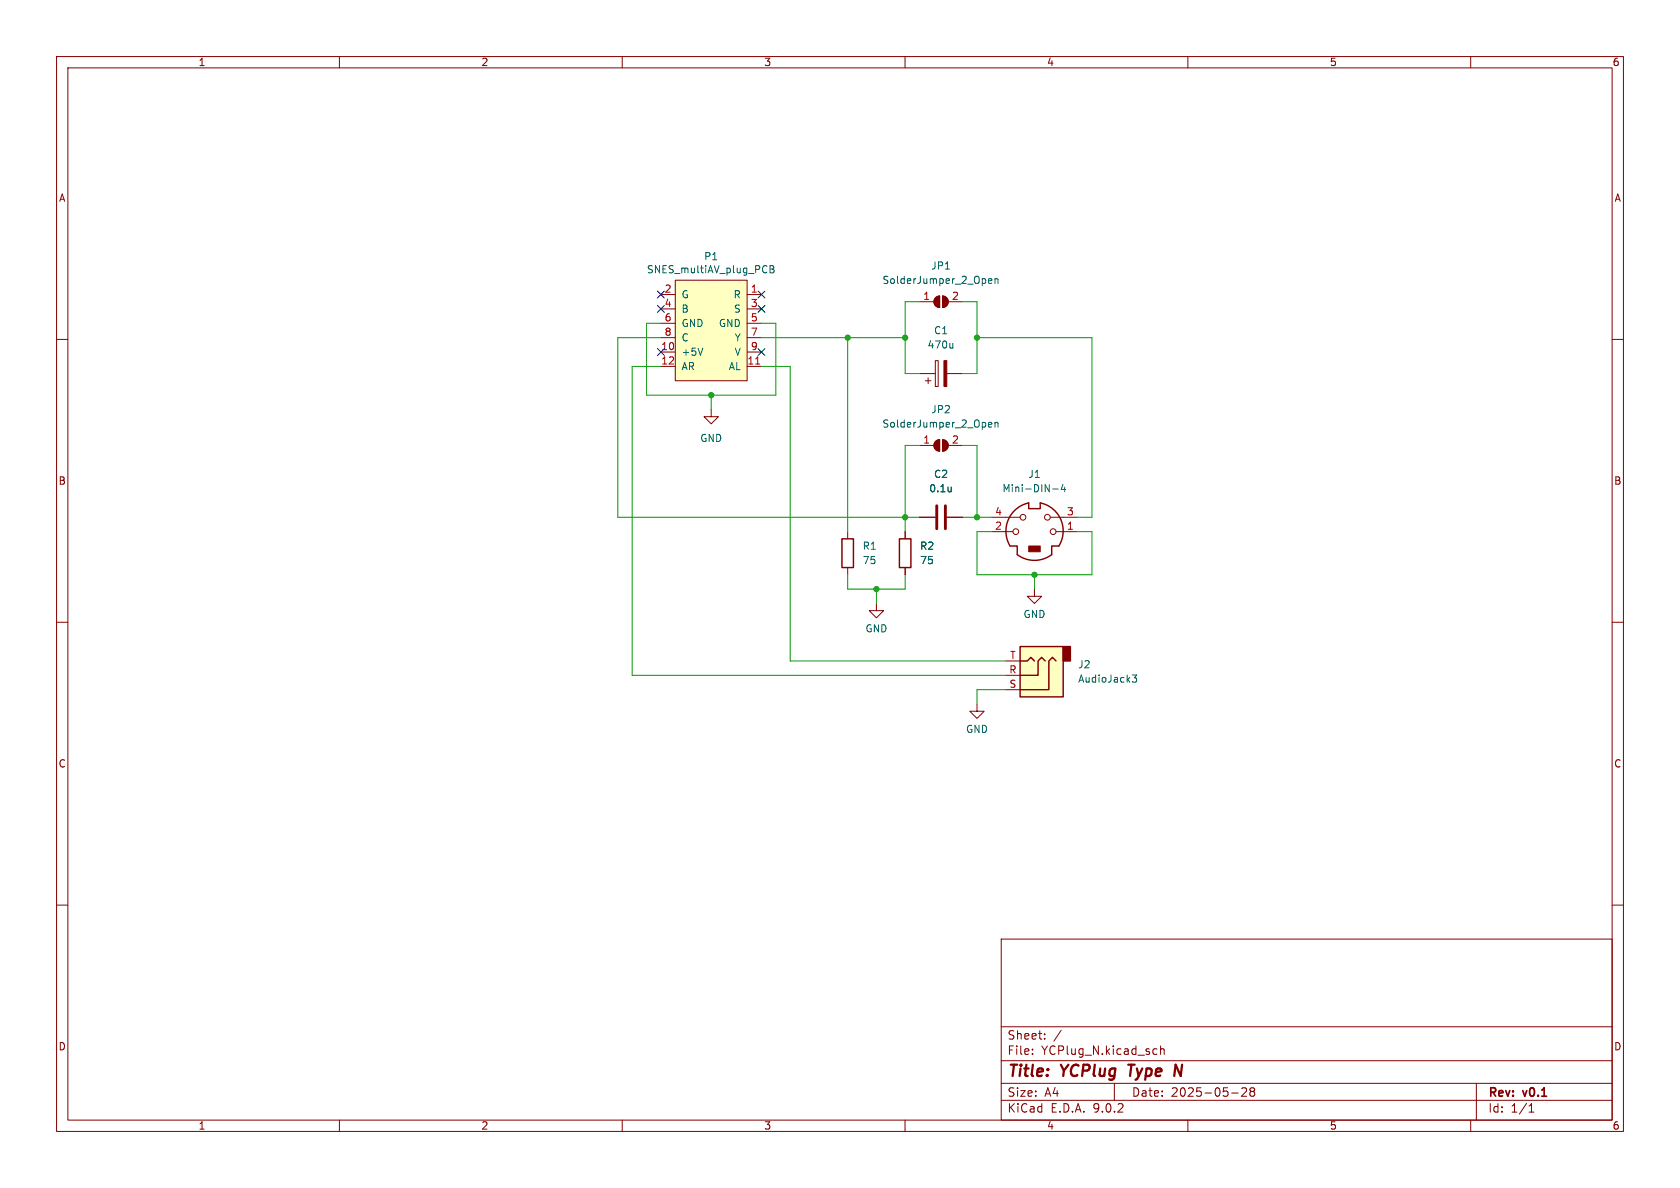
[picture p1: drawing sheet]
<svg xmlns="http://www.w3.org/2000/svg" width="297mm" height="210mm" viewBox="0 0 297 210" stroke-linecap="round" stroke-linejoin="round" font-family="sans-serif">
<g fill="none" stroke="#840000" stroke-width=".18">
<path d="M10 10h277v190h-277zM12 12h273v186h-273zM60 10v2M110 10v2M160 10v2M210 10v2M260 10v2M10 60h2M285 60h2M10 110h2M285 110h2M10 160h2"/>
<path d="M177 166h108v32h-108zM285 160h2M60 198v2M110 198v2M160 198v2M177 194.5h108M177 191.5h108M177 187.5h108M177 181.5h108M182.5 186.3v.1M182.5 185.5v.1M184.7 183.6v.1"/>
<path d="M184.7 182.8v.1M187.6 182.1l-1.3 2M197 191.5v3M204.1 185.4l.4 .1M204.5 186.3l-.4 .1M205.2 185.5l.2-.1 .3 .1 .1 .9M205.2 184.9v1.5M210 198v2M217.7 193.2h1.2M219.5 192.4l.6-.1 .2 .1 .1 .3-.9 1.1h.9M221.2 192.9l-.2-.2 .2-.4 .5 .1 .1 .2-.3 .3M221.2 192.9l-.2 .3v.5l.2 .1 .5-.1 .1-.2-.1-.4-.2-.2"/>
<path d="M221.2 192.9h.3M260 198v2M261 191.5v6.5M270.3 196.6h.9M270.3 195.5l.4-.4v1.5"/>
</g>
<path d="M199.5 188.2h1.1M200 188.2l-.2 2M207.8 188.2l.9 2 .3-2" fill="none" stroke="#840000" stroke-width=".4"/>
<path d="M119.4 49.5h12.7v17.8h-12.7z" fill="#ffffc2"/>
<g fill="none" stroke="#840000" stroke-width=".18">
<path d="M116.8 52.1h2.6M116.8 54.6h2.6M116.8 57.2h2.6M116.8 59.7h2.6M119.4 49.5h12.7v17.8h-12.7zM132.1 52.1h2.5M132.1 54.6h2.5M132.1 57.2h2.5M132.1 59.7h2.5M116.8 62.2h2.6M116.8 64.8h2.6M125.7 72.4v1.3h1.3l-1.3 1.2-1.2-1.2h1.2"/>
<path d="M132.1 62.2h2.5M132.1 64.8h2.5M149.9 94v1.3M160 94v1.3M175.3 94h3.8M175.3 91.4h5M185.7 91.4h4.8M186.7 94h3.8M149.9 100.3v1.3M154.9 106.7v1.3h1.3l-1.3 1.2-1.2-1.2h1.2M160 100.3v1.3M182.9 104.1v1.3h1.2l-1.2 1.3-1.3-1.3h1.3"/>
<circle cx="179.6" cy="94" r=".51"/>
<circle cx="180.8" cy="91.4" r=".51"/>
<circle cx="185.2" cy="91.4" r=".51"/>
<circle cx="186.2" cy="94" r=".51"/>
</g>
<path d="M136.1 47h.5l.2 .2-.2 .4 .2 .1 .1 .3-.3 .2h-.5zM136.1 47.6h.5M124.2 61.5l-.4 1.3M186.1 86.5h1M187.9 85.6l-.3 .9h.8M188.2 86.1v.8" fill="none" stroke="#006464" stroke-width=".18"/>
<path d="M133.6 64.4h.7" fill="none" stroke="#a90000" stroke-width=".18"/>
<path d="M148.8 95.3h2.1v5h-2.1zM159 95.3h2v5h-2zM187.2 96.5a5 5 0 0 0-3.3-7.6v1h-2v-1a5.1 5.1 0 0 0-3.3 7.6h1.2v1.5a5.1 5.1 0 0 0 6.1 0v-1.5h1.3" fill="none" stroke="#840000" stroke-width=".25"/>
<path d="M181.9 96.5h2v1h-2z" fill="#840000" stroke="#840000" stroke-width=".18"/>
<path d="M180.3 114.3h7.7v8.9h-7.7z" fill="#ffffc2"/>
<path d="M188 114.3h1.2v2.5h-1.2z" fill="#840000" stroke="#840000" stroke-width=".25"/>
<path d="M180.3 114.3h7.7v8.9h-7.7zM180.3 116.8h1.3l.6-.6 .7 .6M184.8 116.8l-.7-.6-.6 .6v2.6h-3.2M186.7 116.8l-.6-.6-.7 .6v5.1h-5.1" fill="none" stroke="#840000" stroke-width=".25"/>
<g fill="none" stroke="#840000" stroke-width=".18">
<path d="M162.6 53.3h2.5M165.4 52.6l.7-.3v2.1a1.02 1.02 0 0 1-.9-.7 1.02 1.02 0 0 1 .2-1.1zM166.6 52.3a1.02 1.02 0 0 1 1 1 1.02 1.02 0 0 1-1 1.1zM167.6 53.3h2.6M162.6 78.7h2.5M162.6 66h2.8M163.6 67.3h1M164.1 66.8v1M165.4 63.8h.5v4.5h-.5zM165.4 78l.7-.3v2.1a1.02 1.02 0 0 1-.9-.7 1.02 1.02 0 0 1 .2-1.1zM166.6 77.7a1.02 1.02 0 0 1 1 1 1.02 1.02 0 0 1-1 1.1zM167.4 66h2.8"/>
<path d="M167.6 78.7h2.6M160 94v1.3M162.6 91.4h2.8M167.4 91.4h2.8M160 100.3v1.3M177.8 119.4h2.5M177.8 116.8h2.5M172.7 124.5v1.2h1.3l-1.3 1.3-1.3-1.3h1.3M177.8 121.9h2.5"/>
</g>
<path d="M174.7 49.7l.7-.1-.1-.3h-.4l-.2 .1 .1 .6h.5M175.9 49.4l.2-.1h.3v.8M175.9 49.3v.8M168.5 60.7v.8M168.5 61.4l-.2 .1M174.7 75.1l.7-.1-.1-.3h-.4l-.2 .1 .1 .6h.5M175.9 74.7v.8M175.9 74.8l.2-.1h.3v.8M168.2 86.1v.8M168.2 86.8l-.1 .1M200.2 119.3h.8l-.5 .5 .4 .1v.6l-.2 .1-.5-.1" fill="none" stroke="#006464" stroke-width=".18"/>
<path d="M165.6 89.4v4.1M167.1 89.4v4.1" fill="none" stroke="#840000" stroke-width=".51"/>
<g fill="#840000" stroke="#840000" stroke-width=".18">
<path d="M165.4 52.6l.7-.3v2.1a1.02 1.02 0 0 1-.9-.7 1.02 1.02 0 0 1 .2-1.1z"/>
<path d="M166.6 52.3a1.02 1.02 0 0 1 1 1 1.02 1.02 0 0 1-1 1.1z"/>
<path d="M165.4 78l.7-.3v2.1a1.02 1.02 0 0 1-.9-.7 1.02 1.02 0 0 1 .2-1.1z"/>
<path d="M166.6 77.7a1.02 1.02 0 0 1 1 1 1.02 1.02 0 0 1-1 1.1z"/>
<path d="M166.9 63.8h.5v4.5h-.5z"/>
</g>
<g fill="none" stroke="#009600" stroke-width=".18">
<path d="M116.8 59.7h-7.6v31.7h53.4M116.8 57.2h-2.5v12.7h22.9v-12.7h-2.6M134.6 59.7h25.4M149.9 59.7v34.3M162.6 53.3h-2.6v12.7h2.6M170.2 53.3h2.5v12.7h-2.5M172.7 59.7h20.3v31.7h-2.5M116.8 64.8h-5v54.6h66M125.7 69.9v2.5M134.6 64.8h5.1v52h38.1M162.6 78.7h-2.6v15.3M170.2 78.7h2.5v12.7"/>
<path d="M170.2 91.4h5.1M175.3 94h-2.6v7.6h20.3v-7.6h-2.5M149.9 101.6v2.5h10.1v-2.5M154.9 104.1v2.6M182.9 101.6v2.5M177.8 121.9h-5.1v2.6"/>
</g>
<path d="M116.2 54l1.2 1.2M116.2 51.5l1.2 1.2M117.4 54l-1.2 1.2M117.4 51.5l-1.2 1.2M134 54l1.2 1.2M134 51.5l1.2 1.2M135.2 54l-1.2 1.2M135.2 51.5l-1.2 1.2M116.2 61.6l1.2 1.2M117.4 61.6l-1.2 1.2M134 61.6l1.2 1.2M135.2 61.6l-1.2 1.2" fill="none" stroke="#000084" stroke-width=".18"/>
<g fill="#009600" stroke="#009600" stroke-width=".18">
<circle cx="160" cy="59.7" r=".46"/>
<circle cx="149.9" cy="59.7" r=".46"/>
<circle cx="125.7" cy="69.9" r=".46"/>
<circle cx="172.7" cy="91.4" r=".46"/>
<circle cx="160" cy="91.4" r=".46"/>
<circle cx="154.9" cy="104.1" r=".46"/>
<circle cx="172.7" cy="59.7" r=".46"/>
<circle cx="182.9" cy="101.6" r=".46"/>
</g>
<g font-size="2.8" fill="#840000">
<text x="178" y="190.9">Title:</text>
<text x="187.7" y="190.9">YCPlug</text>
<text x="200.4" y="190.9">Type</text>
</g>
<g font-size="2.1" fill="#840000">
<text x="178" y="184">Sheet:</text>
<text x="178" y="186.7">File:</text>
<text x="184.1" y="186.7">YCPlug_N.kicad_sch</text>
<text x="178" y="196.9">KiCad</text>
<text x="178" y="194.1">Size:</text>
<text x="184.7" y="194.1">A4</text>
<text x="185.7" y="196.9">E.D.A.</text>
<text x="193.3" y="196.9">9.0.2</text>
<text x="200" y="194.1">Date:</text>
<text x="207" y="194.1">2025-05-28</text>
<text x="263" y="194.3">Rev:</text>
<text x="263" y="196.9">Id:</text>
<text x="267.1" y="196.9">1/1</text>
<text x="269.4" y="194.3">v0.1</text>
</g>
<g font-size="1.8" fill="#840000">
<text x="35" y="11.9">1</text>
<text x="85" y="11.9">2</text>
<text x="135" y="11.9">3</text>
<text x="185" y="11.9">4</text>
<text x="235" y="11.9">5</text>
<text x="285" y="11.9">6</text>
<text x="10.3" y="35.9">A</text>
<text x="285.3" y="35.9">A</text>
<text x="10.3" y="85.9">B</text>
<text x="285.3" y="85.9">B</text>
<text x="10.3" y="135.9">C</text>
<text x="285.3" y="135.9">C</text>
<text x="10.3" y="185.9">D</text>
<text x="285.3" y="185.9">D</text>
<text x="35" y="199.9">1</text>
<text x="85" y="199.9">2</text>
<text x="135" y="199.9">3</text>
<text x="185" y="199.9">4</text>
<text x="235" y="199.9">5</text>
<text x="285" y="199.9">6</text>
</g>
<g font-size="1.8" fill="#006464">
<text x="124.4" y="46.2">P1</text>
<text x="164.5" y="47.9">JP1</text>
<text x="114.3" y="48.5">SNES_multiAV_plug_PCB</text>
<text x="120.4" y="52.9">G</text>
<text x="129.6" y="52.9">R</text>
<text x="155.9" y="50.4">SolderJumper_2_Open</text>
<text x="120.4" y="55.5">B</text>
<text x="120.4" y="58">GND</text>
<text x="127" y="58">GND</text>
<text x="129.7" y="55.5">S</text>
<text x="165" y="59.3">C1</text>
<text x="120.4" y="60.6">C</text>
<text x="120.4" y="63.1">+5V</text>
<text x="120.4" y="65.6">AR</text>
<text x="128.7" y="65.6">AL</text>
<text x="129.8" y="60.6">Y</text>
<text x="129.8" y="63.1">V</text>
<text x="163.9" y="61.8">470u</text>
<text x="155.9" y="75.8">SolderJumper_2_Open</text>
<text x="164.5" y="73.3">JP2</text>
<text x="123.7" y="78.3">GND</text>
<text x="164.2" y="87.2">0.1u</text>
<text x="165" y="84.7">C2</text>
<text x="177.1" y="87.2">Mini-DIN-4</text>
<text x="181.7" y="84.7">J1</text>
<text x="152.4" y="97.4">R1</text>
<text x="152.4" y="99.9">75</text>
<text x="162.6" y="97.4">R2</text>
<text x="162.6" y="99.9">75</text>
<text x="152.9" y="112">GND</text>
<text x="180.8" y="109.4">GND</text>
<text x="190.5" y="118.3">J2</text>
<text x="190.5" y="120.9">AudioJack3</text>
<text x="170.7" y="129.8">GND</text>
</g>
<g font-size="1.8" fill="#a90000">
<text x="117.4" y="51.8">2</text>
<text x="132.6" y="51.8">1</text>
<text x="163.1" y="53.1">1</text>
<text x="168.2" y="53.1">2</text>
<text x="117.4" y="54.4">4</text>
<text x="117.4" y="56.9">6</text>
<text x="117.4" y="59.4">8</text>
<text x="132.6" y="54.4">3</text>
<text x="132.6" y="56.9">5</text>
<text x="132.6" y="59.4">7</text>
<text x="116.8" y="62">10</text>
<text x="116.8" y="64.5">12</text>
<text x="132" y="64.5">11</text>
<text x="132.6" y="62">9</text>
<text x="163.1" y="78.5">1</text>
<text x="168.2" y="78.5">2</text>
<text x="175.8" y="91.2">4</text>
<text x="175.8" y="93.7">2</text>
<text x="188.5" y="91.2">3</text>
<text x="188.5" y="93.7">1</text>
<text x="178.3" y="119.1">R</text>
<text x="178.5" y="116.6">T</text>
<text x="178.4" y="121.7">S</text>
</g>
</svg>
